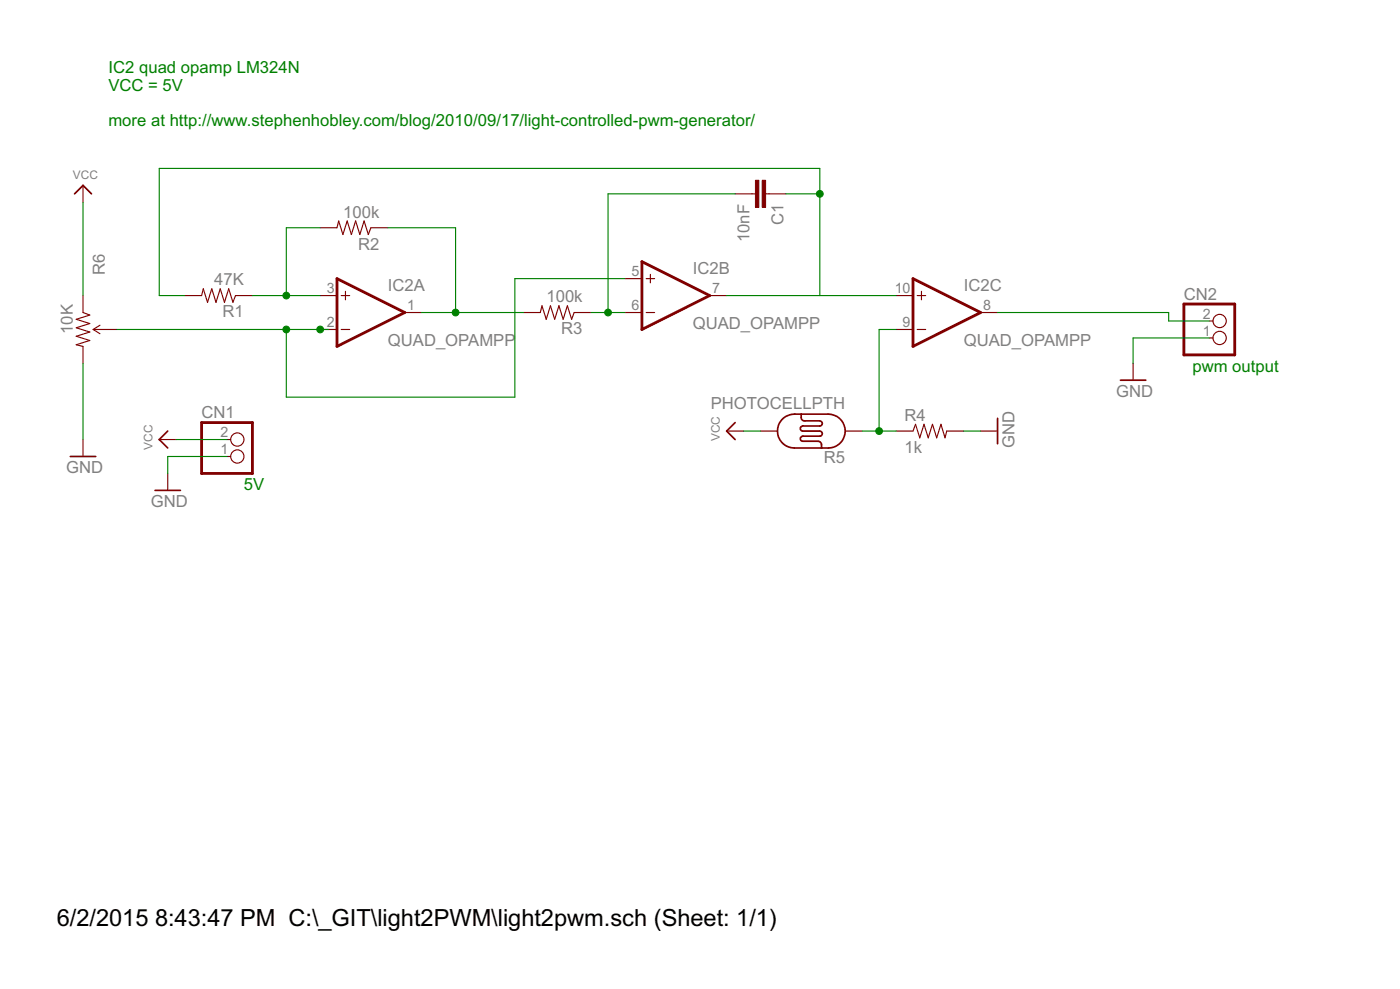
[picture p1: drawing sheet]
<?xml version="1.0" encoding="utf-8"?>
<!DOCTYPE eagle SYSTEM "eagle.dtd">
<!--
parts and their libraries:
microbuilder: This work is placed in the public domain, and may be freely used for commercial and non-commercial work with the following conditions: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
SparkFun-Aesthetics: Licensing: Creative Commons ShareAlike 4.0 International - https://creativecommons.org/licenses/by-sa/4.0
-->
<eagle version="7.1.0">
<drawing>
<settings>
<setting alwaysvectorfont="no"/>
<setting verticaltext="up"/>
</settings>
<grid distance="0.1" unitdist="inch" unit="inch" style="lines" multiple="1" display="no" altdistance="0.01" altunitdist="inch" altunit="inch"/>
<schematic xreflabel="%F%N/%S" xrefpart="/%S">
<libraries>
<library name="microbuilder">
<symbols>
<symbol name="VCC">
<text x="-1.524" y="1.016" size="1.27" layer="96">&gt;VALUE</text>
<pin name="VCC" x="0" y="-2.54" visible="off" length="short" direction="sup" rot="R90"/>
<wire x1="-1.27" y1="-1.27" x2="0" y2="0" width="0.254" layer="94"/>
<wire x1="0" y1="0" x2="1.27" y2="-1.27" width="0.254" layer="94"/>
</symbol>
</symbols>
<devicesets>
<deviceset name="VCC" prefix="P+">
<gates>
<gate name="VCC" symbol="VCC" x="0" y="0"/>
</gates>
<devices>
<device name="">
<technologies>
<technology name=""/>
</technologies>
</device>
</devices>
</deviceset>
</devicesets>
</library>
<library name="SparkFun-Aesthetics">
<symbols>
<symbol name="DGND">
<wire x1="-1.905" y1="0" x2="1.905" y2="0" width="0.254" layer="94"/>
<text x="-2.54" y="-2.54" size="1.778" layer="96">&gt;VALUE</text>
<pin name="GND" x="0" y="2.54" visible="off" length="short" direction="sup" rot="R270"/>
</symbol>
</symbols>
<devicesets>
<deviceset name="GND" prefix="GND">
<gates>
<gate name="1" symbol="DGND" x="0" y="0"/>
</gates>
<devices>
<device name="">
<technologies>
<technology name=""/>
</technologies>
</device>
</devices>
</deviceset>
</devicesets>
</library>
<library name="adafruit">
<symbols>
<symbol name="OPAMP">
<wire x1="-5.08" y1="5.08" x2="-5.08" y2="-5.08" width="0.4064" layer="94"/>
<wire x1="-5.08" y1="-5.08" x2="5.08" y2="0" width="0.4064" layer="94"/>
<wire x1="5.08" y1="0" x2="-5.08" y2="5.08" width="0.4064" layer="94"/>
<wire x1="-3.81" y1="3.175" x2="-3.81" y2="1.905" width="0.1524" layer="94"/>
<wire x1="-4.445" y1="2.54" x2="-3.175" y2="2.54" width="0.1524" layer="94"/>
<wire x1="-4.445" y1="-2.54" x2="-3.175" y2="-2.54" width="0.1524" layer="94"/>
<text x="2.54" y="3.175" size="1.778" layer="95">&gt;NAME</text>
<text x="2.54" y="-5.08" size="1.778" layer="96">&gt;VALUE</text>
<pin name="-IN" x="-7.62" y="-2.54" visible="pad" length="short" direction="in"/>
<pin name="+IN" x="-7.62" y="2.54" visible="pad" length="short" direction="in"/>
<pin name="OUT" x="7.62" y="0" visible="pad" length="short" direction="out" rot="R180"/>
</symbol>
<symbol name="PWR+-">
<text x="1.27" y="3.175" size="0.8128" layer="93" rot="R90">V+</text>
<text x="1.27" y="-4.445" size="0.8128" layer="93" rot="R90">V-</text>
<pin name="V+" x="0" y="7.62" visible="pad" length="middle" direction="pwr" rot="R270"/>
<pin name="V-" x="0" y="-7.62" visible="pad" length="middle" direction="pwr" rot="R90"/>
</symbol>
<symbol name="PINHD2">
<wire x1="-6.35" y1="-2.54" x2="1.27" y2="-2.54" width="0.4064" layer="94"/>
<wire x1="1.27" y1="-2.54" x2="1.27" y2="5.08" width="0.4064" layer="94"/>
<wire x1="1.27" y1="5.08" x2="-6.35" y2="5.08" width="0.4064" layer="94"/>
<wire x1="-6.35" y1="5.08" x2="-6.35" y2="-2.54" width="0.4064" layer="94"/>
<text x="-6.35" y="5.715" size="1.778" layer="95">&gt;NAME</text>
<text x="-6.35" y="-5.08" size="1.778" layer="96">&gt;VALUE</text>
<pin name="1" x="-2.54" y="2.54" visible="pad" length="short" direction="pas" function="dot"/>
<pin name="2" x="-2.54" y="0" visible="pad" length="short" direction="pas" function="dot"/>
</symbol>
</symbols>
<devicesets>
<deviceset name="QUAD_OPAMP" prefix="IC">
<gates>
<gate name="A" symbol="OPAMP" x="15.24" y="10.16" swaplevel="1"/>
<gate name="B" symbol="OPAMP" x="50.8" y="10.16" swaplevel="1"/>
<gate name="C" symbol="OPAMP" x="15.24" y="-10.16" swaplevel="1"/>
<gate name="D" symbol="OPAMP" x="50.8" y="-10.16" swaplevel="1"/>
<gate name="P" symbol="PWR+-" x="15.24" y="10.16" addlevel="request"/>
</gates>
<devices>
<device name="P" package="DIL14">
<connects>
<connect gate="A" pin="+IN" pad="3"/>
<connect gate="A" pin="-IN" pad="2"/>
<connect gate="A" pin="OUT" pad="1"/>
<connect gate="B" pin="+IN" pad="5"/>
<connect gate="B" pin="-IN" pad="6"/>
<connect gate="B" pin="OUT" pad="7"/>
<connect gate="C" pin="+IN" pad="10"/>
<connect gate="C" pin="-IN" pad="9"/>
<connect gate="C" pin="OUT" pad="8"/>
<connect gate="D" pin="+IN" pad="12"/>
<connect gate="D" pin="-IN" pad="13"/>
<connect gate="D" pin="OUT" pad="14"/>
<connect gate="P" pin="V+" pad="4"/>
<connect gate="P" pin="V-" pad="11"/>
</connects>
<technologies>
<technology name=""/>
</technologies>
</device>
<device name="D" package="SO14">
<connects>
<connect gate="A" pin="+IN" pad="3"/>
<connect gate="A" pin="-IN" pad="2"/>
<connect gate="A" pin="OUT" pad="1"/>
<connect gate="B" pin="+IN" pad="5"/>
<connect gate="B" pin="-IN" pad="6"/>
<connect gate="B" pin="OUT" pad="7"/>
<connect gate="C" pin="+IN" pad="10"/>
<connect gate="C" pin="-IN" pad="9"/>
<connect gate="C" pin="OUT" pad="8"/>
<connect gate="D" pin="+IN" pad="12"/>
<connect gate="D" pin="-IN" pad="13"/>
<connect gate="D" pin="OUT" pad="14"/>
<connect gate="P" pin="V+" pad="4"/>
<connect gate="P" pin="V-" pad="11"/>
</connects>
<technologies>
<technology name=""/>
</technologies>
</device>
<device name="P-TI" package="DIL14-LARDO">
<connects>
<connect gate="A" pin="+IN" pad="3"/>
<connect gate="A" pin="-IN" pad="2"/>
<connect gate="A" pin="OUT" pad="1"/>
<connect gate="B" pin="+IN" pad="5"/>
<connect gate="B" pin="-IN" pad="6"/>
<connect gate="B" pin="OUT" pad="7"/>
<connect gate="C" pin="+IN" pad="10"/>
<connect gate="C" pin="-IN" pad="9"/>
<connect gate="C" pin="OUT" pad="8"/>
<connect gate="D" pin="+IN" pad="12"/>
<connect gate="D" pin="-IN" pad="13"/>
<connect gate="D" pin="OUT" pad="14"/>
<connect gate="P" pin="V+" pad="4"/>
<connect gate="P" pin="V-" pad="11"/>
</connects>
<technologies>
<technology name=""/>
</technologies>
</device>
</devices>
</deviceset>
<deviceset name="JST_2PIN" prefix="CN" uservalue="yes">
<gates>
<gate name="G$1" symbol="PINHD2" x="2.54" y="0"/>
</gates>
<devices>
<device name="-SMT-RA" package="JST-PH-2-SMT-RA">
<connects>
<connect gate="G$1" pin="1" pad="2"/>
<connect gate="G$1" pin="2" pad="1"/>
</connects>
<technologies>
<technology name=""/>
</technologies>
</device>
<device name="-THM" package="JST-PH-2-THM">
<connects>
<connect gate="G$1" pin="1" pad="2"/>
<connect gate="G$1" pin="2" pad="1"/>
</connects>
<technologies>
<technology name=""/>
</technologies>
</device>
<device name="-THM-RA" package="JST-PH-2-THM-RA">
<connects>
<connect gate="G$1" pin="1" pad="2"/>
<connect gate="G$1" pin="2" pad="1"/>
</connects>
<technologies>
<technology name=""/>
</technologies>
</device>
<device name="-SMT" package="JST-PH-2-SMT">
<connects>
<connect gate="G$1" pin="1" pad="2"/>
<connect gate="G$1" pin="2" pad="1"/>
</connects>
<technologies>
<technology name=""/>
</technologies>
</device>
</devices>
</deviceset>
</devicesets>
</library>
<library name="SparkFun-Electromechanical">
<symbols>
<symbol name="TRIMPOT-1">
<wire x1="-2.54" y1="0" x2="-2.159" y2="1.016" width="0.1524" layer="94"/>
<wire x1="-2.159" y1="1.016" x2="-1.524" y2="-1.016" width="0.1524" layer="94"/>
<wire x1="-1.524" y1="-1.016" x2="-0.889" y2="1.016" width="0.1524" layer="94"/>
<wire x1="-0.889" y1="1.016" x2="-0.254" y2="-1.016" width="0.1524" layer="94"/>
<wire x1="-0.254" y1="-1.016" x2="0.381" y2="1.016" width="0.1524" layer="94"/>
<wire x1="0.381" y1="1.016" x2="1.016" y2="-1.016" width="0.1524" layer="94"/>
<wire x1="1.016" y1="-1.016" x2="1.651" y2="1.016" width="0.1524" layer="94"/>
<wire x1="1.651" y1="1.016" x2="2.286" y2="-1.016" width="0.1524" layer="94"/>
<wire x1="2.286" y1="-1.016" x2="2.54" y2="0" width="0.1524" layer="94"/>
<wire x1="0" y1="1.524" x2="0.635" y2="2.54" width="0.1524" layer="94"/>
<wire x1="-0.635" y1="2.54" x2="0" y2="1.524" width="0.1524" layer="94"/>
<wire x1="0" y1="2.54" x2="0" y2="1.524" width="0.1524" layer="94"/>
<pin name="CCW" x="-5.08" y="0" visible="off" length="short" direction="pas" swaplevel="1"/>
<pin name="CW" x="5.08" y="0" visible="off" length="short" direction="pas" swaplevel="1" rot="R180"/>
<pin name="WIPER" x="0" y="5.08" visible="off" length="short" direction="pas" swaplevel="1" rot="R270"/>
<text x="-11.43" y="1.4986" size="1.778" layer="95">&gt;NAME</text>
<text x="-3.81" y="-3.302" size="1.778" layer="96">&gt;VALUE</text>
</symbol>
</symbols>
<devicesets>
<deviceset name="TRIMPOT" prefix="R">
<gates>
<gate name="R?" symbol="TRIMPOT-1" x="0" y="0"/>
</gates>
<devices>
<device name="-2" package="TRIMPOT_TC33">
<connects>
<connect gate="R?" pin="CCW" pad="1"/>
<connect gate="R?" pin="CW" pad="3"/>
<connect gate="R?" pin="WIPER" pad="2"/>
</connects>
<technologies>
<technology name=""/>
</technologies>
</device>
<device name="-PTH-KNOB" package="3386U">
<connects>
<connect gate="R?" pin="CCW" pad="1"/>
<connect gate="R?" pin="CW" pad="3"/>
<connect gate="R?" pin="WIPER" pad="2"/>
</connects>
<technologies>
<technology name=""/>
</technologies>
</device>
<device name="3MM-2" package="TRIMPOT-3MM-2">
<connects>
<connect gate="R?" pin="CCW" pad="1"/>
<connect gate="R?" pin="CW" pad="3"/>
<connect gate="R?" pin="WIPER" pad="2"/>
</connects>
<technologies>
<technology name=""/>
</technologies>
</device>
<device name="3362U-2" package="3362U-2">
<connects>
<connect gate="R?" pin="CCW" pad="1"/>
<connect gate="R?" pin="CW" pad="3"/>
<connect gate="R?" pin="WIPER" pad="2"/>
</connects>
<technologies>
<technology name=""/>
</technologies>
</device>
<device name="PTH" package="TRIM_POT_PTH">
<connects>
<connect gate="R?" pin="CCW" pad="1"/>
<connect gate="R?" pin="CW" pad="3"/>
<connect gate="R?" pin="WIPER" pad="2"/>
</connects>
<technologies>
<technology name=""/>
</technologies>
</device>
<device name="SMD" package="TRIMPOT-3MM">
<connects>
<connect gate="R?" pin="CCW" pad="1"/>
<connect gate="R?" pin="CW" pad="3"/>
<connect gate="R?" pin="WIPER" pad="2"/>
</connects>
<technologies>
<technology name=""/>
</technologies>
</device>
<device name="TRIMPOT-5MM" package="TRIMPOT-5MM">
<connects>
<connect gate="R?" pin="CCW" pad="A"/>
<connect gate="R?" pin="CW" pad="C"/>
<connect gate="R?" pin="WIPER" pad="B"/>
</connects>
<technologies>
<technology name=""/>
</technologies>
</device>
<device name="TRIMPOT_PTH_S3_LOCK" package="TRIMPOT_PTH_S3_LOCK">
<connects>
<connect gate="R?" pin="CCW" pad="1"/>
<connect gate="R?" pin="CW" pad="3"/>
<connect gate="R?" pin="WIPER" pad="2"/>
</connects>
<technologies>
<technology name=""/>
</technologies>
</device>
<device name="" package="TRIMPOT-5MM-V2">
<connects>
<connect gate="R?" pin="CCW" pad="A"/>
<connect gate="R?" pin="CW" pad="C"/>
<connect gate="R?" pin="WIPER" pad="B"/>
</connects>
<technologies>
<technology name=""/>
</technologies>
</device>
<device name="RES-11156" package="TRIMPOT_5MM">
<connects>
<connect gate="R?" pin="CCW" pad="A"/>
<connect gate="R?" pin="CW" pad="C"/>
<connect gate="R?" pin="WIPER" pad="B"/>
</connects>
<technologies>
<technology name="">
<attribute name="PROD_ID" value="RES-11156"/>
</technology>
</technologies>
</device>
<device name="RES-09285" package="TRIMPOT-3MM">
<connects>
<connect gate="R?" pin="CCW" pad="1"/>
<connect gate="R?" pin="CW" pad="3"/>
<connect gate="R?" pin="WIPER" pad="2"/>
</connects>
<technologies>
<technology name="">
<attribute name="PROD_ID" value="RES-09285"/>
<attribute name="VALUE" value="10k"/>
</technology>
</technologies>
</device>
</devices>
</deviceset>
</devicesets>
</library>
<library name="SparkFun-Retired">
<symbols>
<symbol name="CAP">
<wire x1="0" y1="2.54" x2="0" y2="2.032" width="0.1524" layer="94"/>
<wire x1="0" y1="0" x2="0" y2="0.508" width="0.1524" layer="94"/>
<text x="1.524" y="2.921" size="1.778" layer="95">&gt;NAME</text>
<text x="1.524" y="-2.159" size="1.778" layer="96">&gt;VALUE</text>
<rectangle x1="-2.032" y1="0.508" x2="2.032" y2="1.016" layer="94"/>
<rectangle x1="-2.032" y1="1.524" x2="2.032" y2="2.032" layer="94"/>
<pin name="1" x="0" y="5.08" visible="off" length="short" direction="pas" swaplevel="1" rot="R270"/>
<pin name="2" x="0" y="-2.54" visible="off" length="short" direction="pas" swaplevel="1" rot="R90"/>
</symbol>
</symbols>
<devicesets>
<deviceset name="10NF-CER" prefix="C" uservalue="yes">
<gates>
<gate name="G$1" symbol="CAP" x="0" y="0"/>
</gates>
<devices>
<device name="" package="0402-CAP">
<connects>
<connect gate="G$1" pin="1" pad="1"/>
<connect gate="G$1" pin="2" pad="2"/>
</connects>
<technologies>
<technology name="">
<attribute name="PROD_ID" value="CAP-00867"/>
<attribute name="VALUE" value="10nF" constant="no"/>
</technology>
</technologies>
</device>
</devices>
</deviceset>
</devicesets>
</library>
<library name="SparkFun-Sensors">
<symbols>
<symbol name="PHOTOCELL">
<wire x1="2.54" y1="-2.54" x2="1.524" y2="-2.54" width="0.254" layer="94"/>
<wire x1="1.524" y1="-2.54" x2="-2.54" y2="-2.54" width="0.254" layer="94"/>
<wire x1="2.54" y1="2.54" x2="-1.524" y2="2.54" width="0.254" layer="94"/>
<wire x1="-1.524" y1="2.54" x2="-2.54" y2="2.54" width="0.254" layer="94"/>
<wire x1="-2.54" y1="-2.54" x2="-2.54" y2="2.54" width="0.254" layer="94" curve="-180"/>
<wire x1="2.54" y1="2.54" x2="2.54" y2="-2.54" width="0.254" layer="94" curve="-180"/>
<wire x1="-1.524" y1="2.54" x2="-1.524" y2="2.032" width="0.254" layer="94"/>
<wire x1="-1.524" y1="2.032" x2="-1.016" y2="1.524" width="0.254" layer="94" curve="90"/>
<wire x1="-1.016" y1="1.524" x2="1.27" y2="1.524" width="0.254" layer="94"/>
<wire x1="1.27" y1="1.524" x2="1.27" y2="0.762" width="0.254" layer="94" curve="-180"/>
<wire x1="-1.27" y1="0.762" x2="1.27" y2="0.762" width="0.254" layer="94"/>
<wire x1="-1.27" y1="0" x2="-1.27" y2="0.762" width="0.254" layer="94" curve="-180"/>
<wire x1="-1.27" y1="0" x2="1.27" y2="0" width="0.254" layer="94"/>
<wire x1="1.27" y1="0" x2="1.27" y2="-0.762" width="0.254" layer="94" curve="-180"/>
<wire x1="-1.27" y1="-0.762" x2="1.27" y2="-0.762" width="0.254" layer="94"/>
<wire x1="-1.27" y1="-1.524" x2="-1.27" y2="-0.762" width="0.254" layer="94" curve="-180"/>
<wire x1="-1.27" y1="-1.524" x2="1.016" y2="-1.524" width="0.254" layer="94"/>
<wire x1="1.524" y1="-2.032" x2="1.016" y2="-1.524" width="0.254" layer="94" curve="90"/>
<wire x1="1.524" y1="-2.032" x2="1.524" y2="-2.54" width="0.254" layer="94"/>
<text x="-5.08" y="3.048" size="1.778" layer="95">&gt;Name</text>
<text x="-5.08" y="-5.08" size="1.778" layer="96">&gt;Value</text>
<pin name="P$1" x="-7.62" y="0" visible="off" length="short"/>
<pin name="P$2" x="7.62" y="0" visible="off" length="short" rot="R180"/>
</symbol>
</symbols>
<devicesets>
<deviceset name="PHOTOCELL" prefix="R">
<gates>
<gate name="G$1" symbol="PHOTOCELL" x="0" y="0"/>
</gates>
<devices>
<device name="PTH" package="PHOTOCELL">
<connects>
<connect gate="G$1" pin="P$1" pad="1"/>
<connect gate="G$1" pin="P$2" pad="2"/>
</connects>
<technologies>
<technology name=""/>
</technologies>
</device>
<device name="PTH-KIT" package="PHOTOCELL-KIT">
<connects>
<connect gate="G$1" pin="P$1" pad="1"/>
<connect gate="G$1" pin="P$2" pad="2"/>
</connects>
<technologies>
<technology name=""/>
</technologies>
</device>
</devices>
</deviceset>
</devicesets>
</library>
<library name="SparkFun-Resistors">
<symbols>
<symbol name="RESISTOR">
<wire x1="-2.54" y1="0" x2="-2.159" y2="1.016" width="0.1524" layer="94"/>
<wire x1="-2.159" y1="1.016" x2="-1.524" y2="-1.016" width="0.1524" layer="94"/>
<wire x1="-1.524" y1="-1.016" x2="-0.889" y2="1.016" width="0.1524" layer="94"/>
<wire x1="-0.889" y1="1.016" x2="-0.254" y2="-1.016" width="0.1524" layer="94"/>
<wire x1="-0.254" y1="-1.016" x2="0.381" y2="1.016" width="0.1524" layer="94"/>
<wire x1="0.381" y1="1.016" x2="1.016" y2="-1.016" width="0.1524" layer="94"/>
<wire x1="1.016" y1="-1.016" x2="1.651" y2="1.016" width="0.1524" layer="94"/>
<wire x1="1.651" y1="1.016" x2="2.286" y2="-1.016" width="0.1524" layer="94"/>
<wire x1="2.286" y1="-1.016" x2="2.54" y2="0" width="0.1524" layer="94"/>
<text x="-3.81" y="1.4986" size="1.778" layer="95">&gt;NAME</text>
<text x="-3.81" y="-3.302" size="1.778" layer="96">&gt;VALUE</text>
<pin name="2" x="5.08" y="0" visible="off" length="short" direction="pas" swaplevel="1" rot="R180"/>
<pin name="1" x="-5.08" y="0" visible="off" length="short" direction="pas" swaplevel="1"/>
</symbol>
</symbols>
<devicesets>
<deviceset name="RESISTOR" prefix="R" uservalue="yes">
<gates>
<gate name="G$1" symbol="RESISTOR" x="0" y="0"/>
</gates>
<devices>
<device name="1206" package="1206">
<connects>
<connect gate="G$1" pin="1" pad="1"/>
<connect gate="G$1" pin="2" pad="2"/>
</connects>
<technologies>
<technology name=""/>
</technologies>
</device>
<device name="AXIAL-0.3" package="AXIAL-0.3">
<connects>
<connect gate="G$1" pin="1" pad="P$1"/>
<connect gate="G$1" pin="2" pad="P$2"/>
</connects>
<technologies>
<technology name=""/>
</technologies>
</device>
<device name="2010" package="R2010">
<connects>
<connect gate="G$1" pin="1" pad="1"/>
<connect gate="G$1" pin="2" pad="2"/>
</connects>
<technologies>
<technology name=""/>
</technologies>
</device>
<device name="0805-RES" package="0805">
<connects>
<connect gate="G$1" pin="1" pad="1"/>
<connect gate="G$1" pin="2" pad="2"/>
</connects>
<technologies>
<technology name=""/>
</technologies>
</device>
<device name="0603-RES" package="0603-RES">
<connects>
<connect gate="G$1" pin="1" pad="1"/>
<connect gate="G$1" pin="2" pad="2"/>
</connects>
<technologies>
<technology name=""/>
</technologies>
</device>
<device name="0603" package="0603-RES">
<connects>
<connect gate="G$1" pin="1" pad="1"/>
<connect gate="G$1" pin="2" pad="2"/>
</connects>
<technologies>
<technology name=""/>
</technologies>
</device>
<device name="PTH-1/6W" package="1/6W-RES">
<connects>
<connect gate="G$1" pin="1" pad="1"/>
<connect gate="G$1" pin="2" pad="2"/>
</connects>
<technologies>
<technology name=""/>
</technologies>
</device>
<device name="2512" package="R2512">
<connects>
<connect gate="G$1" pin="1" pad="1"/>
<connect gate="G$1" pin="2" pad="2"/>
</connects>
<technologies>
<technology name=""/>
</technologies>
</device>
<device name="PTH-1/4W" package="AXIAL-0.4">
<connects>
<connect gate="G$1" pin="1" pad="P$1"/>
<connect gate="G$1" pin="2" pad="P$2"/>
</connects>
<technologies>
<technology name=""/>
</technologies>
</device>
<device name="PTH-1/2W" package="AXIAL-0.5">
<connects>
<connect gate="G$1" pin="1" pad="P$1"/>
<connect gate="G$1" pin="2" pad="P$2"/>
</connects>
<technologies>
<technology name=""/>
</technologies>
</device>
<device name="PTH-1W" package="AXIAL-0.6">
<connects>
<connect gate="G$1" pin="1" pad="P$1"/>
<connect gate="G$1" pin="2" pad="P$2"/>
</connects>
<technologies>
<technology name=""/>
</technologies>
</device>
<device name="PTH-2W" package="AXIAL-0.8">
<connects>
<connect gate="G$1" pin="1" pad="P$1"/>
<connect gate="G$1" pin="2" pad="P$2"/>
</connects>
<technologies>
<technology name=""/>
</technologies>
</device>
<device name="KIT" package="AXIAL-0.3-KIT">
<connects>
<connect gate="G$1" pin="1" pad="P$1"/>
<connect gate="G$1" pin="2" pad="P$2"/>
</connects>
<technologies>
<technology name=""/>
</technologies>
</device>
<device name="EZ" package="AXIAL-0.3EZ">
<connects>
<connect gate="G$1" pin="1" pad="P$1"/>
<connect gate="G$1" pin="2" pad="P$2"/>
</connects>
<technologies>
<technology name=""/>
</technologies>
</device>
<device name="PTH-1/4W-VERT-KIT" package="AXIAL-0.1EZ">
<connects>
<connect gate="G$1" pin="1" pad="P$1"/>
<connect gate="G$1" pin="2" pad="P$2"/>
</connects>
<technologies>
<technology name=""/>
</technologies>
</device>
<device name="PTH-1/4W-VERT" package="AXIAL-0.1">
<connects>
<connect gate="G$1" pin="1" pad="P$1"/>
<connect gate="G$1" pin="2" pad="P$2"/>
</connects>
<technologies>
<technology name=""/>
</technologies>
</device>
<device name="0402" package="0402-RES">
<connects>
<connect gate="G$1" pin="1" pad="1"/>
<connect gate="G$1" pin="2" pad="2"/>
</connects>
<technologies>
<technology name=""/>
</technologies>
</device>
</devices>
</deviceset>
</devicesets>
</library>
</libraries>
<attributes>
</attributes>
<variantdefs>
</variantdefs>
<classes>
<class number="0" name="default" width="0" drill="0">
</class>
</classes>
<parts>
<part name="P+1" library="microbuilder" deviceset="VCC" device=""/>
<part name="GND1" library="SparkFun-Aesthetics" deviceset="GND" device=""/>
<part name="R1" library="SparkFun-Resistors" deviceset="RESISTOR" device="EZ" value="47K"/>
<part name="R2" library="SparkFun-Resistors" deviceset="RESISTOR" device="EZ" value="100k"/>
<part name="R3" library="SparkFun-Resistors" deviceset="RESISTOR" device="EZ" value="100k"/>
<part name="GND2" library="SparkFun-Aesthetics" deviceset="GND" device=""/>
<part name="IC2" library="adafruit" deviceset="QUAD_OPAMP" device="P"/>
<part name="C1" library="SparkFun-Retired" deviceset="10NF-CER" device="" value="10nF"/>
<part name="R4" library="SparkFun-Resistors" deviceset="RESISTOR" device="EZ" value="1k"/>
<part name="R5" library="SparkFun-Sensors" deviceset="PHOTOCELL" device="PTH"/>
<part name="P+3" library="microbuilder" deviceset="VCC" device=""/>
<part name="R6" library="SparkFun-Electromechanical" deviceset="TRIMPOT" device="-PTH-KNOB" value="10K"/>
<part name="CN1" library="adafruit" deviceset="JST_2PIN" device="-THM"/>
<part name="P+2" library="microbuilder" deviceset="VCC" device=""/>
<part name="GND3" library="SparkFun-Aesthetics" deviceset="GND" device=""/>
<part name="CN2" library="adafruit" deviceset="JST_2PIN" device="-THM"/>
<part name="GND4" library="SparkFun-Aesthetics" deviceset="GND" device=""/>
</parts>
<sheets>
<sheet>
<plain>
<text x="12.7" y="54.61" size="1.778" layer="91">IC2 quad opamp LM324N
VCC = 5V

more at http://www.stephenhobley.com/blog/2010/09/17/light-controlled-pwm-generator/</text>
<text x="175.26" y="17.78" size="1.778" layer="91">pwm output</text>
<text x="33.02" y="0" size="1.778" layer="91">5V</text>
</plain>
<instances>
<instance part="P+1" gate="VCC" x="8.89" y="45.72"/>
<instance part="GND1" gate="1" x="146.05" y="8.89" rot="R90"/>
<instance part="R1" gate="G$1" x="29.21" y="29.21" rot="R180"/>
<instance part="R2" gate="G$1" x="49.53" y="39.37" rot="R180"/>
<instance part="R3" gate="G$1" x="80.01" y="26.67" rot="R180"/>
<instance part="GND2" gate="1" x="8.89" y="5.08"/>
<instance part="IC2" gate="A" x="52.07" y="26.67"/>
<instance part="IC2" gate="B" x="97.79" y="29.21"/>
<instance part="IC2" gate="C" x="138.43" y="26.67"/>
<instance part="C1" gate="G$1" x="109.22" y="44.45" rot="R270"/>
<instance part="R4" gate="G$1" x="135.89" y="8.89"/>
<instance part="R5" gate="G$1" x="118.11" y="8.89" rot="R180"/>
<instance part="P+3" gate="VCC" x="105.41" y="8.89" rot="R90"/>
<instance part="R6" gate="R?" x="8.89" y="24.13" rot="R270"/>
<instance part="CN1" gate="G$1" x="33.02" y="5.08"/>
<instance part="P+2" gate="VCC" x="20.32" y="7.62" rot="R90"/>
<instance part="GND3" gate="1" x="21.59" y="0"/>
<instance part="CN2" gate="G$1" x="180.34" y="22.86"/>
<instance part="GND4" gate="1" x="166.37" y="16.51"/>
</instances>
<busses>
</busses>
<nets>
<net name="N$1" class="0">
<segment>
<pinref part="IC2" gate="A" pin="+IN"/>
<pinref part="R1" gate="G$1" pin="1"/>
<wire x1="34.29" y1="29.21" x2="39.37" y2="29.21" width="0.1524" layer="91"/>
<pinref part="R2" gate="G$1" pin="2"/>
<wire x1="39.37" y1="29.21" x2="44.45" y2="29.21" width="0.1524" layer="91"/>
<wire x1="44.45" y1="39.37" x2="39.37" y2="39.37" width="0.1524" layer="91"/>
<wire x1="39.37" y1="39.37" x2="39.37" y2="29.21" width="0.1524" layer="91"/>
<junction x="39.37" y="29.21"/>
</segment>
</net>
<net name="N$2" class="0">
<segment>
<pinref part="IC2" gate="B" pin="OUT"/>
<wire x1="105.41" y1="29.21" x2="119.38" y2="29.21" width="0.1524" layer="91"/>
<wire x1="119.38" y1="29.21" x2="119.38" y2="44.45" width="0.1524" layer="91"/>
<wire x1="119.38" y1="44.45" x2="119.38" y2="48.26" width="0.1524" layer="91"/>
<wire x1="119.38" y1="48.26" x2="20.32" y2="48.26" width="0.1524" layer="91"/>
<wire x1="20.32" y1="48.26" x2="20.32" y2="29.21" width="0.1524" layer="91"/>
<pinref part="R1" gate="G$1" pin="2"/>
<wire x1="20.32" y1="29.21" x2="24.13" y2="29.21" width="0.1524" layer="91"/>
<pinref part="C1" gate="G$1" pin="1"/>
<wire x1="114.3" y1="44.45" x2="119.38" y2="44.45" width="0.1524" layer="91"/>
<junction x="119.38" y="44.45"/>
<pinref part="IC2" gate="C" pin="+IN"/>
<wire x1="130.81" y1="29.21" x2="119.38" y2="29.21" width="0.1524" layer="91"/>
</segment>
</net>
<net name="N$3" class="0">
<segment>
<pinref part="IC2" gate="A" pin="OUT"/>
<wire x1="59.69" y1="26.67" x2="64.77" y2="26.67" width="0.1524" layer="91"/>
<wire x1="64.77" y1="26.67" x2="64.77" y2="39.37" width="0.1524" layer="91"/>
<pinref part="R2" gate="G$1" pin="1"/>
<wire x1="64.77" y1="39.37" x2="54.61" y2="39.37" width="0.1524" layer="91"/>
<pinref part="R3" gate="G$1" pin="2"/>
<wire x1="74.93" y1="26.67" x2="64.77" y2="26.67" width="0.1524" layer="91"/>
<junction x="64.77" y="26.67"/>
</segment>
</net>
<net name="N$4" class="0">
<segment>
<wire x1="45.72" y1="24.13" x2="44.45" y2="24.13" width="0.1524" layer="91"/>
<pinref part="IC2" gate="B" pin="+IN"/>
<wire x1="44.45" y1="24.13" x2="39.37" y2="24.13" width="0.1524" layer="91"/>
<wire x1="39.37" y1="24.13" x2="13.97" y2="24.13" width="0.1524" layer="91"/>
<wire x1="90.17" y1="31.75" x2="73.66" y2="31.75" width="0.1524" layer="91"/>
<wire x1="73.66" y1="31.75" x2="73.66" y2="13.97" width="0.1524" layer="91"/>
<wire x1="73.66" y1="13.97" x2="39.37" y2="13.97" width="0.1524" layer="91"/>
<wire x1="39.37" y1="13.97" x2="39.37" y2="24.13" width="0.1524" layer="91"/>
<junction x="39.37" y="24.13"/>
<pinref part="IC2" gate="A" pin="-IN"/>
<junction x="44.45" y="24.13"/>
<pinref part="R6" gate="R?" pin="WIPER"/>
</segment>
</net>
<net name="VCC" class="0">
<segment>
<pinref part="P+1" gate="VCC" pin="VCC"/>
<wire x1="8.89" y1="43.18" x2="8.89" y2="29.21" width="0.1524" layer="91"/>
<pinref part="R6" gate="R?" pin="CCW"/>
</segment>
<segment>
<pinref part="R5" gate="G$1" pin="P$2"/>
<pinref part="P+3" gate="VCC" pin="VCC"/>
<wire x1="107.95" y1="8.89" x2="110.49" y2="8.89" width="0.1524" layer="91"/>
</segment>
<segment>
<pinref part="CN1" gate="G$1" pin="1"/>
<pinref part="P+2" gate="VCC" pin="VCC"/>
<wire x1="22.86" y1="7.62" x2="30.48" y2="7.62" width="0.1524" layer="91"/>
</segment>
</net>
<net name="GND" class="0">
<segment>
<pinref part="GND2" gate="1" pin="GND"/>
<wire x1="8.89" y1="19.05" x2="8.89" y2="7.62" width="0.1524" layer="91"/>
<pinref part="R6" gate="R?" pin="CW"/>
</segment>
<segment>
<pinref part="R4" gate="G$1" pin="2"/>
<pinref part="GND1" gate="1" pin="GND"/>
<wire x1="143.51" y1="8.89" x2="140.97" y2="8.89" width="0.1524" layer="91"/>
</segment>
<segment>
<pinref part="CN1" gate="G$1" pin="2"/>
<pinref part="GND3" gate="1" pin="GND"/>
<wire x1="30.48" y1="5.08" x2="21.59" y2="5.08" width="0.1524" layer="91"/>
<wire x1="21.59" y1="5.08" x2="21.59" y2="2.54" width="0.1524" layer="91"/>
</segment>
<segment>
<wire x1="177.8" y1="22.86" x2="166.37" y2="22.86" width="0.1524" layer="91"/>
<wire x1="166.37" y1="22.86" x2="166.37" y2="19.05" width="0.1524" layer="91"/>
<pinref part="GND4" gate="1" pin="GND"/>
<pinref part="CN2" gate="G$1" pin="2"/>
</segment>
</net>
<net name="N$5" class="0">
<segment>
<pinref part="IC2" gate="B" pin="-IN"/>
<pinref part="R3" gate="G$1" pin="1"/>
<wire x1="90.17" y1="26.67" x2="87.63" y2="26.67" width="0.1524" layer="91"/>
<wire x1="87.63" y1="26.67" x2="85.09" y2="26.67" width="0.1524" layer="91"/>
<wire x1="87.63" y1="26.67" x2="87.63" y2="44.45" width="0.1524" layer="91"/>
<junction x="87.63" y="26.67"/>
<pinref part="C1" gate="G$1" pin="2"/>
<wire x1="87.63" y1="44.45" x2="106.68" y2="44.45" width="0.1524" layer="91"/>
</segment>
</net>
<net name="N$8" class="0">
<segment>
<pinref part="R4" gate="G$1" pin="1"/>
<pinref part="R5" gate="G$1" pin="P$1"/>
<wire x1="125.73" y1="8.89" x2="128.27" y2="8.89" width="0.1524" layer="91"/>
<wire x1="128.27" y1="8.89" x2="130.81" y2="8.89" width="0.1524" layer="91"/>
<junction x="128.27" y="8.89"/>
<pinref part="IC2" gate="C" pin="-IN"/>
<wire x1="128.27" y1="8.89" x2="128.27" y2="24.13" width="0.1524" layer="91"/>
<wire x1="128.27" y1="24.13" x2="130.81" y2="24.13" width="0.1524" layer="91"/>
</segment>
</net>
<net name="N$7" class="0">
<segment>
<pinref part="IC2" gate="C" pin="OUT"/>
<wire x1="146.05" y1="26.67" x2="171.704" y2="26.67" width="0.1524" layer="91"/>
<wire x1="171.704" y1="26.67" x2="171.704" y2="25.4" width="0.1524" layer="91"/>
<pinref part="CN2" gate="G$1" pin="1"/>
<wire x1="171.704" y1="25.4" x2="177.8" y2="25.4" width="0.1524" layer="91"/>
</segment>
</net>
</nets>
</sheet>
</sheets>
</schematic>
</drawing>
<compatibility>
<note version="6.3" minversion="6.2.2" severity="warning">
Since Version 6.2.2 text objects can contain more than one line,
which will not be processed correctly with this version.
</note>
</compatibility>
</eagle>
